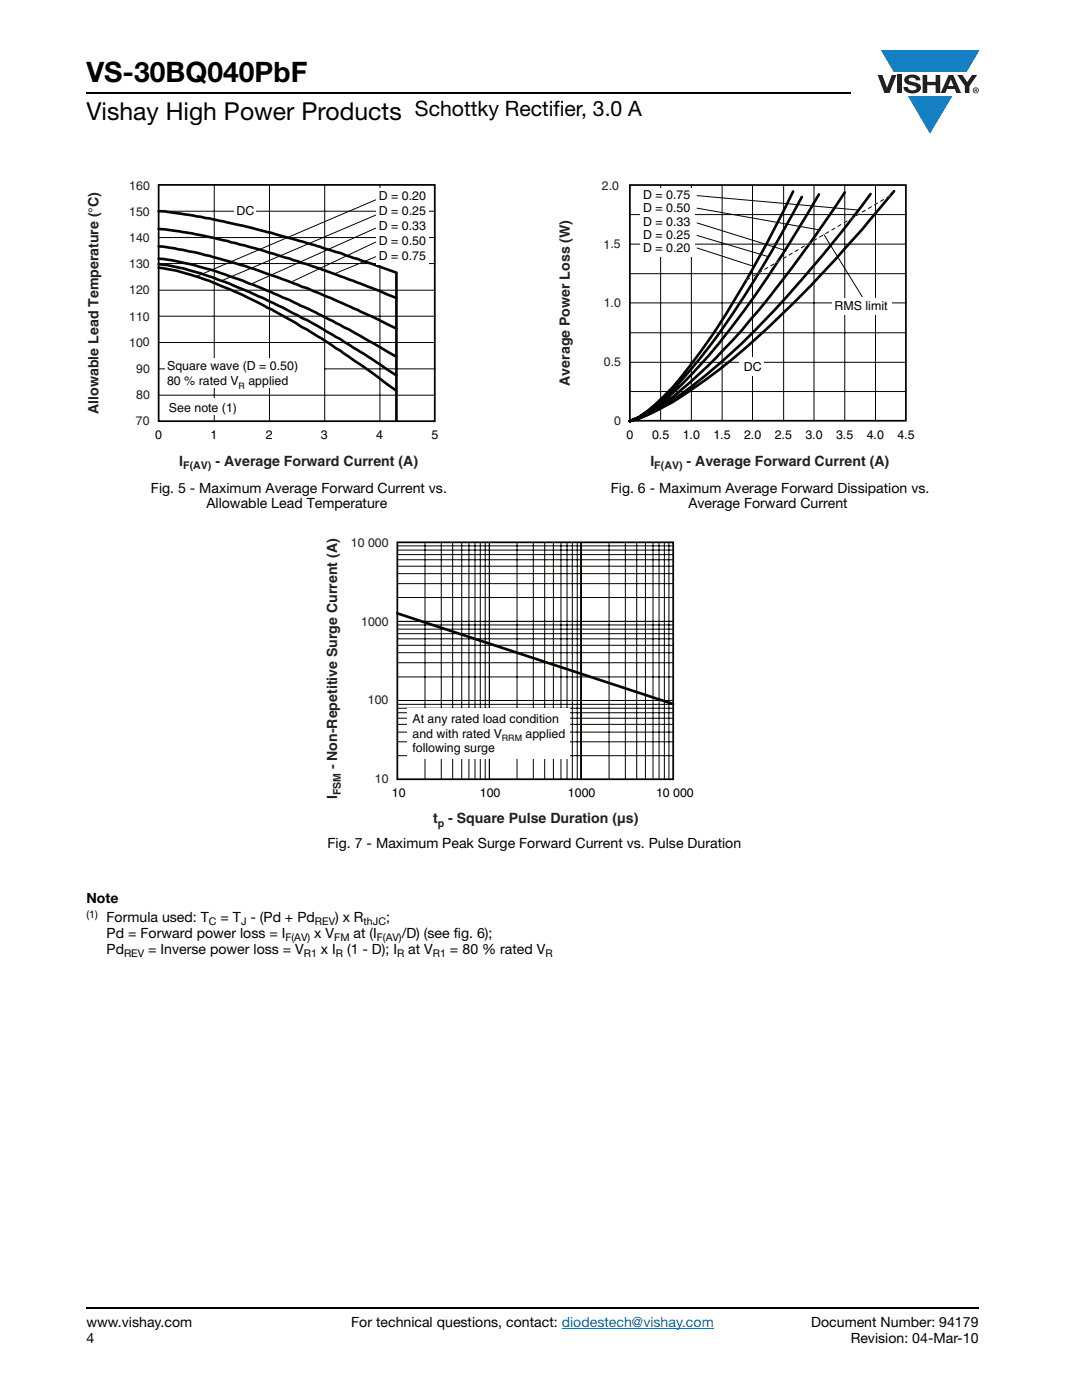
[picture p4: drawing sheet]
<svg xmlns="http://www.w3.org/2000/svg" width="216mm" height="279mm" viewBox="0 0 216 279" stroke-linecap="round" stroke-linejoin="round" font-family="sans-serif">
<g fill="#147fc3">
<path d="M175.8 10h19.7l-2.6 4.4h-3.8h-10.8z"/>
<path d="M181.2 19.2h8.8l-4.4 7.5z"/>
</g>
<g fill="#231f20">
<path d="M175.1 15h1l.9 2.5 .9-2.5h1l-1.4 3.6h-1z"/>
<path d="M179 15h.9v3.6h-.9z"/>
<path d="M180.8 15.3a2.1 2.1 0 0 1 2.7 .3l.1 .4h-.8a.79 .79 0 0 0-.7-.5 .79 .79 0 0 0-.8 .4l.2 .3 1 .2a1.08 1.08 0 0 1 1.3 1.1 1.08 1.08 0 0 1-1.1 1.1 1.73 1.73 0 0 1-2.4-1.2h.9a.96 .96 0 0 0 .8 .6 .96 .96 0 0 0 .9-.4 1.31 1.31 0 0 0-1.2-.6 1.03 1.03 0 0 1-1.1-.6 1.03 1.03 0 0 1 .2-1.1z"/>
<path d="M184.1 15h.9v1.3h1.7v-1.3h.9v3.6h-.9v-1.6h-1.7v1.6h-.9z"/>
<path d="M191 15h1l1 1.4 1-1.4h1l-1.6 2.2v1.4h-.9v-1.4z"/>
<path d="M189.7 15.8l.6 1.4h-1.1zM189.3 15l-1.6 3.6h.9l.4-.8h1.5l.3 .8h1l-1.6-3.6z"/>
<path d="M194.2 18a.5 .5 0 0 1 1 0 .5 .5 0 0 1-1 0zM194.1 18a.6 .6 0 0 0 1.2 0 .6 .6 0 0 0-1.2 0z"/>
<path d="M194.6 17.8h.2v.2h-.2zM194.5 17.7v.7h.1v-.3l.4 .3-.2-.3 .2-.2-.1-.2z"/>
</g>
<path d="M112.1 265.1h30.3" fill="none" stroke="#007ec4" stroke-width=".2"/>
<path d="M17.3 18.6h152.5M17.3 261h178" fill="none" stroke="#000" stroke-width=".36"/>
<path d="M17.3 35.7h70.2v58.6h-70.2z" fill="#fff"/>
<path d="M31.7 36.9h55.1v47.2h-55.1z" fill="none" stroke="#050504" stroke-width=".35"/>
<path d="M42.8 36.9v47.2M53.8 36.9v47.2M64.8 36.9v47.2M75.8 36.9v47.2M31.7 57.9h55.1M31.7 52.6h55.1M31.7 47.4h55.1M31.7 42.2h55.1M31.7 78.9h55.1M31.7 73.6h55.1M31.7 68.4h55.1M31.7 63.1h55.1" fill="none" stroke="#050504" stroke-width=".2"/>
<path d="M31.7 42.2l4.6 .5 5.6 .9 12.4 2.9 13.7 4 11.1 3.9M31.7 45.7l3.9 .4 4.6 .8 5.3 1.2 5.9 1.6 12.4 3.9 8 3 7.3 2.9M31.7 49.2l2.8 .3 4.6 .9 7 1.9 4.6 1.4 10.7 3.9 4.8 2 8.1 3.6 4.8 2.4M31.7 51.6l2.4 .3 3.6 .8 4.9 1.3 5.3 1.8 4.6 1.8 5.3 2.3 8.8 4.2 4.9 2.7 7.6 4.4M31.7 52.7l1.7 .2 3.3 .7 3.5 1 5.3 1.9 7 3 3.9 1.9 7.1 3.7 9.3 5.7 6.3 4.1M31.7 53.4l.3 .1a55.2 55.2 0 0 1 14.5 4.5l7.8 3.8 7.1 4 6.6 4.2 11.1 8" fill="none" stroke="#050504" stroke-width=".53"/>
<path d="M46.8 40.7h4.3v2.9h-4.3z" fill="#fff"/>
<path d="M79.1 54.5v29.4" fill="none" stroke="#050504" stroke-width=".53"/>
<g fill="#fff">
<path d="M75.1 37.5h10.4v15.3h-10.4z"/>
<path d="M33 71.5h31.6v5.9h-31.6z"/>
<path d="M33.7 79.6h18.1v3.2h-18.1z"/>
</g>
<path d="M75 39.9l-35.7 15.2M75 51.2l-8.1 3.4M75 48.3l-16.6 7.9M75 45.5l-24.7 11.1M75 42.9l-30.6 13.1" fill="none" stroke="#050504" stroke-width=".2"/>
<path d="M111.3 35.7h71.2v58.6h-71.2z" fill="#fff"/>
<path d="M125.7 36.9h55.1v47.1h-55.1z" fill="none" stroke="#050504" stroke-width=".35"/>
<g fill="none" stroke="#050504" stroke-width=".2">
<path d="M131.8 36.9v47.1M138 36.9v47.1M144.1 36.9v47.1M150.2 36.9v47.1M156.4 36.9v47.1M162.4 36.9v47.1M168.6 36.9v47.1M174.7 36.9v47.1M125.7 54.6h55.1M125.7 48.7h55.1M125.7 42.8h55.1M125.7 78.1h55.1"/>
<path d="M125.7 72.3h55.1M125.7 66.4h55.1M125.7 60.4h55.1"/>
</g>
<path d="M158.3 38.2a217.6 217.6 0 0 1-18.8 32.4 60.9 60.9 0 0 1-10.4 11.5l-1.7 1.2-1.7 .7M160 39.3a211.2 211.2 0 0 1-20.6 32.5 72 72 0 0 1-8.6 9.2l-3.4 2.3-1.7 .7M163.4 38.8a206 206 0 0 1-23.4 33.7l-.8 .9a47.7 47.7 0 0 1-11.8 10l-1.7 .6M168.6 38.4a256.2 256.2 0 0 1-22.3 29.4 83.3 83.3 0 0 1-14.5 13.1l-3.3 2-2.8 1.1M173.7 38.7a234.2 234.2 0 0 1-28.6 32.5l-1.9 1.7a67.3 67.3 0 0 1-15.8 10.6l-1.7 .5M178.4 38.1a281.3 281.3 0 0 1-22.4 24.7 127.2 127.2 0 0 1-21.7 17.4 38.9 38.9 0 0 1-8.6 3.8" fill="none" stroke="#050504" stroke-width=".53"/>
<path d="M148.9 55.9l28.8-16.9" fill="none" stroke="#fff" stroke-width=".2" stroke-dasharray=".7 .7 .7 .7 .7 .7"/>
<path d="M148.9 55.9l28.8-16.9" fill="none" stroke="#050504" stroke-width=".2" stroke-dasharray=".7 .7 .7 .7 .7 .7"/>
<g fill="#fff">
<path d="M147.6 71.3h4.9v3.6h-4.9z"/>
<path d="M166.1 59.5h11.7v3.2h-11.7z"/>
</g>
<path d="M139.1 39l32.3 2.9M139.1 41.5l24.2 4.3M139.1 44.5l17.5 5.4M139.1 47l14 4.2M139.1 49.5l11.1 3.6" fill="none" stroke="#050504" stroke-width=".2"/>
<path d="M127.9 37.6h10.8v13.6h-10.8z" fill="#fff"/>
<path d="M164.4 46.8l7.6 12.4" fill="none" stroke="#050504" stroke-width=".2"/>
<path d="M64.9 107h73.6v58.7h-73.6z" fill="#fff"/>
<path d="M79.3 108.2h55v47.3h-55z" fill="none" stroke="#050504" stroke-width=".35"/>
<g fill="none" stroke="#050504" stroke-width=".2">
<path d="M79.3 108.9h55M79.3 109.8h55M79.3 110.7h55M79.3 111.7h55M79.3 113h55M79.3 114.5h55M79.3 116.5h55M79.3 119.2h55M84.8 108.2v47.4M88.1 108.2v47.4M90.3 108.2v47.4M92.1 108.2v47.4"/>
<path d="M93.6 108.2v47.4M94.8 108.2v47.4M95.8 108.2v47.4M96.8 108.2v47.4M97.7 108.2v47.4M103.2 108.2v47.4M106.4 108.2v47.4M108.7 108.2v47.4M110.4 108.2v47.4M111.9 108.2v47.4M113.1 108.2v47.4M114.2 108.2v47.4"/>
<path d="M115.2 108.2v47.4M115.9 108.2v47.4M121.5 108.2v47.4M124.8 108.2v47.4M127 108.2v47.4M128.8 108.2v47.4M130.3 108.2v47.4M131.5 108.2v47.4M132.6 108.2v47.4M133.5 108.2v47.4M79.3 139.8h55M79.3 124.7h55"/>
<path d="M79.3 125.6h55M79.3 126.5h55M79.3 127.5h55M79.3 128.8h55M79.3 130.3h55M79.3 132.3h55M79.3 135.1h55M79.3 124h55M79.3 140.6h55M79.3 141.3h55M79.3 142.2h55M79.3 143.3h55"/>
<path d="M79.3 144.6h55M79.3 146.1h55M79.3 148h55M79.3 150.8h55"/>
</g>
<path d="M79.3 122.4l55 18.1" fill="none" stroke="#050504" stroke-width=".53"/>
<path d="M81.3 141.4h32.4v10h-32.4z" fill="#fff"/>
<text font-size="5.6" x="17.3" y="16.4">VS-30BQ040PbF</text>
<text font-size="4.9" x="17.3" y="24">Vishay High Power Products</text>
<text font-size="4.2" x="82.8" y="23.1">Schottky Rectifier, 3.0 A</text>
<g font-size="2.8" fill="#231f20">
<text x="113.7" y="77" transform="rotate(-90 113.7 77)">Average Power Loss (W)</text>
<text x="19.7" y="82.6" transform="rotate(-90 19.7 82.6)">Allowable Lead Temperature (°C)</text>
<text x="35.8" y="92.9">I</text>
<text x="43" y="92.9">- Average Forward Current (A)</text>
<text x="129.8" y="92.9">I</text>
<text x="137" y="92.9">- Average Forward Current (A)</text>
<text x="67.3" y="153.6" transform="rotate(-90 67.3 153.6)">- Non-Repetitive Surge Current (A)</text>
<text x="67.3" y="159.5" transform="rotate(-90 67.3 159.5)">I</text>
<text x="86.4" y="164.3">t</text>
<text x="89.4" y="164.3">- Square Pulse Duration (µs)</text>
</g>
<g font-size="2.8">
<text x="30.1" y="98.3">Fig. 5 - Maximum Average Forward Current vs.</text>
<text x="41.2" y="101.5">Allowable Lead Temperature</text>
<text x="121.9" y="98.3">Fig. 6 - Maximum Average Forward Dissipation vs.</text>
<text x="137.4" y="101.5">Average Forward Current</text>
<text x="65.4" y="169.2">Fig. 7 - Maximum Peak Surge Forward Current vs. Pulse Duration</text>
<text x="17.3" y="180.2">Note</text>
<text x="21.3" y="184">Formula used: T</text>
<text x="44" y="184">= T - (Pd + Pd</text>
<text x="66.9" y="184">) x R</text>
<text x="77" y="184">;</text>
<text x="21.3" y="190.4">Pd</text>
<text x="21.3" y="187.2">Pd = Forward power loss = I</text>
<text x="29.6" y="190.4">= Inverse power loss = V</text>
<text x="62.7" y="187.2">x V</text>
<text x="64.1" y="190.4">x I</text>
<text x="69.3" y="190.4">(1 - D); I</text>
<text x="70.5" y="187.2">at (I</text>
<text x="80.2" y="187.2">/D) (see fig. 6);</text>
<text x="81.5" y="190.4">at V</text>
<text x="89.8" y="190.4">= 80 % rated V</text>
<text x="17.3" y="264.9">www.vishay.com</text>
<text x="17.3" y="268.1">4</text>
<text x="70.1" y="264.9">For technical questions, contact: diodestech@vishay.com</text>
<text x="161.9" y="264.9">Document Number: 94179</text>
<text x="169.8" y="268.1">Revision: 04-Mar-10</text>
</g>
<g font-size="2.5" fill="#231f20">
<text x="25.8" y="37.9" transform="rotate(-1 25.8 37.9)">160</text>
<text x="120.1" y="37.9" transform="rotate(-1 120.1 37.9)">2.0</text>
<text x="25.8" y="43.1" transform="rotate(-1 25.8 43.1)">150</text>
<text x="25.8" y="48.3" transform="rotate(-1 25.8 48.3)">140</text>
<text x="25.8" y="53.5" transform="rotate(-1 25.8 53.5)">130</text>
<text x="120.4" y="49.6" transform="rotate(-1 120.4 49.6)">1.5</text>
<text x="25.8" y="58.7" transform="rotate(-1 25.8 58.7)">120</text>
<text x="25.8" y="64" transform="rotate(-1 25.8 64)">110</text>
<text x="120.5" y="61.3" transform="rotate(-1 120.5 61.3)">1.0</text>
<text x="25.8" y="69.2" transform="rotate(-1 25.8 69.2)">100</text>
<text x="27.2" y="74.4" transform="rotate(-1 27.2 74.4)">90</text>
<text x="120.5" y="73.1" transform="rotate(-1 120.5 73.1)">0.5</text>
<text x="27.2" y="79.6" transform="rotate(-1 27.2 79.6)">80</text>
<text x="27.1" y="84.8" transform="rotate(-1 27.1 84.8)">70</text>
<text x="122.5" y="84.8" transform="rotate(-1 122.5 84.8)">0</text>
<text x="70" y="109.2" transform="rotate(-1 70 109.2)">10 000</text>
<text x="72.1" y="124.9" transform="rotate(-1 72.1 124.9)">1000</text>
<text x="73.4" y="140.6" transform="rotate(-1 73.4 140.6)">100</text>
<text x="74.8" y="156.2" transform="rotate(-1 74.8 156.2)">10</text>
</g>
<g font-size="2.5" fill="#050504">
<text x="75.6" y="40">D = 0.20</text>
<text x="128.3" y="39.7">D = 0.75</text>
<text x="47.2" y="43">DC</text>
<text x="75.6" y="42.9">D = 0.25</text>
<text x="75.6" y="45.9">D = 0.33</text>
<text x="128.3" y="42.4">D = 0.50</text>
<text x="128.3" y="45">D = 0.33</text>
<text x="128.3" y="47.7">D = 0.25</text>
<text x="75.6" y="48.9">D = 0.50</text>
<text x="75.6" y="51.8">D = 0.75</text>
<text x="128.3" y="50.3">D = 0.20</text>
<text x="166.5" y="61.9">RMS limit</text>
<text x="33.3" y="73.9">Square wave (D = 0.50)</text>
<text x="33.3" y="76.9">80 % rated V</text>
<text x="49.6" y="76.9">applied</text>
<text x="148.4" y="74">DC</text>
<text x="33.7" y="82.2">See note (1)</text>
<text x="82.3" y="144.2">At any rated load condition</text>
<text x="82.3" y="147.2">and with rated V</text>
<text x="104.9" y="147.2">applied</text>
<text x="82.3" y="150.2">following surge</text>
</g>
<g font-size="2.5">
<text x="31" y="87.6">0</text>
<text x="42" y="87.6">1</text>
<text x="53" y="87.6">2</text>
<text x="64" y="87.6">3</text>
<text x="75.1" y="87.6">4</text>
<text x="86.1" y="87.6">5</text>
<text x="125" y="87.7">0</text>
<text x="130.1" y="87.7">0.5</text>
<text x="136.2" y="87.7">1.0</text>
<text x="142.4" y="87.7">1.5</text>
<text x="148.5" y="87.7">2.0</text>
<text x="154.6" y="87.7">2.5</text>
<text x="160.7" y="87.7">3.0</text>
<text x="166.8" y="87.7">3.5</text>
<text x="172.9" y="87.7">4.0</text>
<text x="179.1" y="87.7">4.5</text>
<text x="78.2" y="159">10</text>
<text x="95.8" y="159">100</text>
<text x="113.3" y="159">1000</text>
<text x="130.9" y="159">10 000</text>
</g>
<g font-size="2.1" fill="#231f20">
<text x="36.6" y="93.6">F(AV)</text>
<text x="130.6" y="93.6">F(AV)</text>
<text x="68" y="158.7" transform="rotate(-90 68 158.7)">FSM</text>
<text x="87.4" y="165">p</text>
</g>
<g font-size="2.1">
<text x="17.3" y="183.2">(1)</text>
<text x="41.7" y="184.6">C</text>
<text x="48.1" y="184.6">J</text>
<text x="62.8" y="184.6">REV</text>
<text x="72.6" y="184.6">thJC</text>
<text x="24.7" y="190.9">REV</text>
<text x="57" y="187.7">F(AV)</text>
<text x="60.6" y="190.9">R1</text>
<text x="66.7" y="187.7">FM</text>
<text x="67" y="190.9">R</text>
<text x="75.2" y="187.7">F(AV)</text>
<text x="79.2" y="190.9">R</text>
<text x="86.4" y="190.9">R1</text>
<text x="108.8" y="190.9">R</text>
</g>
<g font-size="1.8" fill="#050504">
<text x="47.6" y="77.6">R</text>
<text x="100.2" y="147.9">RRM</text>
</g>
</svg>
